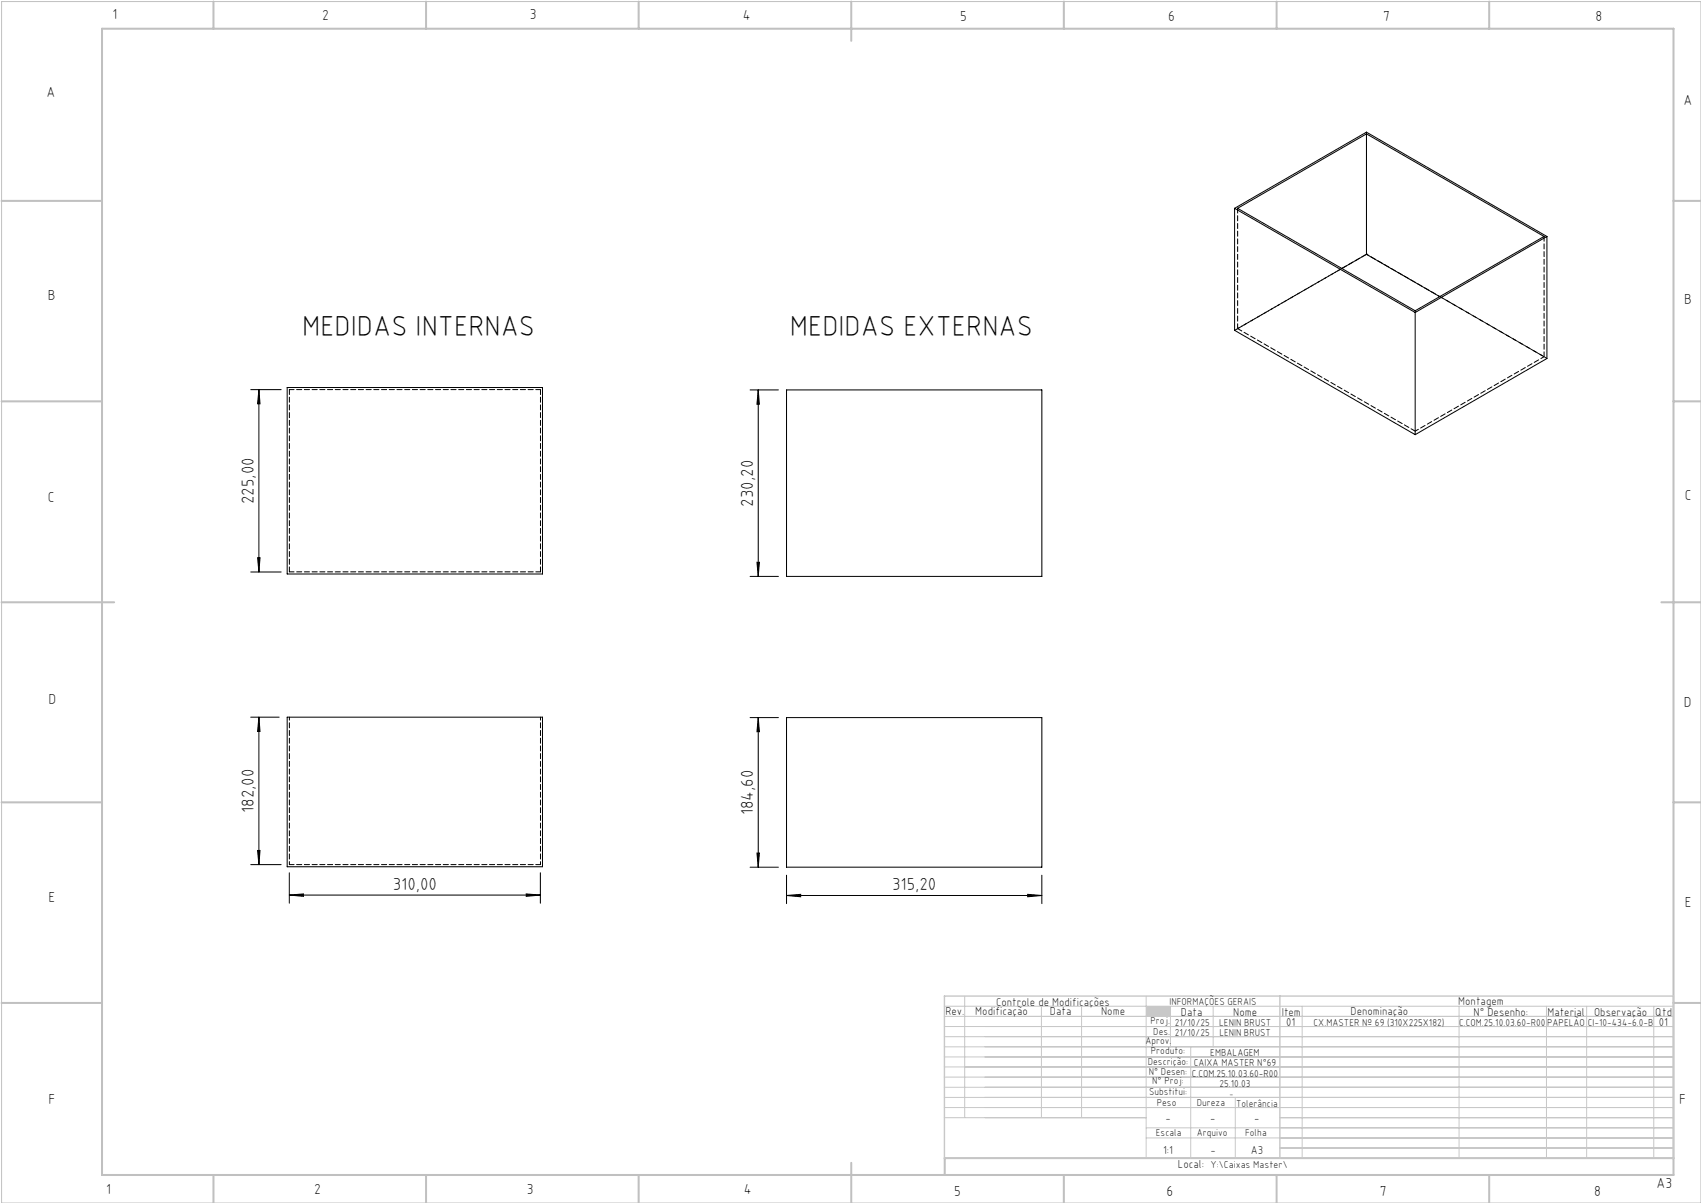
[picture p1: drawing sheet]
<svg xmlns="http://www.w3.org/2000/svg" width="420mm" height="297mm" viewBox="0 0 420 297" stroke-linecap="round" stroke-linejoin="round" font-family="sans-serif">
<path d="M.4 .4h419.6v296.6h-419.6z" fill="none" stroke="#c0c0c0" stroke-width=".25"/>
<g fill="none" stroke="#c0c0c0" stroke-width=".5">
<path d="M25.2 7.1h388v283h-388zM52.7 .4v6.7M105.2 .4v6.7M157.7 .4v6.7M210.2 .4v9.7M262.7 .4v6.7M315.2 .4v6.7M367.7 .4v6.7M.4 49.6h24.8M413.2 49.6h6.8M.4 99.1h24.8M413.2 99.1h6.8"/>
<path d="M.4 148.7h27.8M410.2 148.7h9.8M.4 198.1h24.8M413.2 198.1h6.8M.4 247.6h24.8M413.2 247.6h6.8M52.7 290.1v6.9M105.2 290.1v6.9M157.7 290.1v6.9M210.2 287.1v9.9M262.7 290.1v6.9M315.2 290.1v6.9"/>
<path d="M367.7 290.1v6.9M413.2 285.9h-179.9v4.2"/>
</g>
<g fill="none" stroke="#c3c8d2" stroke-width=".25">
<path d="M233.2 250.9h180M233.2 248.4h180M233.2 253.4h180M233.2 255.9h180M233.2 258.4h180M238.2 245.9v30M257.1 248.4v27.5M267.1 248.4v27.5M283 245.9v40M289 248.4v10M294 258.4v27.5M299.5 248.4v10"/>
<path d="M321.5 248.4v37.5M360.3 248.4v37.5M381.8 248.4v37.5M391.8 248.4v37.5M408.3 248.4v37.5M233.2 260.9h180M233.2 263.4h180M233.2 265.9h180M233.2 268.4h180M233.2 270.9h180M233.2 273.4h180M233.2 275.9h49.8"/>
<path d="M283 278.4h130.2M305 270.9v15M316 275.9h97.2M283 280.9h130.2M316 283.4h97.2"/>
</g>
<path d="M233.2 245.9h180v40h-180zM316 245.9v40" fill="none" stroke="#c3c8d2" stroke-width=".35"/>
<path d="M283 248.4h6v2.5h-6z" fill-rule="evenodd" fill="#c3c8d2"/>
<g fill="none" stroke="#000" stroke-width=".25">
<path d="M337.4 33.1v29.7M304.8 51.4v30.2l44.6 25.7M304.8 51.4l44.6 25.7M304.8 51.4l32.6-18.8 44.6 25.8M305.6 51.4l31.8-18.3 43.8 25.3-31.8 18.3zM382 58.4l-32.6 18.7M382 58.4v30.1l-32.6 18.8M337.4 62.8l18.1 10.4M337.4 62.8l-6.1 3.5M349.4 77.1v30.2M61.9 96.2h7.5M63.9 96.2l.3 3.5h-.6z"/>
<path d="M63.9 96.2v45M70.9 95.7h63v46h-63zM185.2 96.3h7M187.2 96.3l.3 3.5h-.6zM187.2 96.3v46M194.2 96.3h63v46h-63zM63.6 137.7h.6l-.3 3.5zM186.9 138.8h.6l-.3 3.5zM61.9 141.2h7.5M185.2 142.3h7M61.9 177.1h7M63.9 177.1v36.4"/>
<path d="M63.9 177.1l.3 3.5h-.6zM70.9 177.1h63v36.9h-63zM185.2 177.2h7M187.2 177.2v36.9M187.2 177.2l.3 3.5h-.6zM194.2 177.2h63v36.9h-63zM61.9 213.5h7.5M63.6 210h.6l-.3 3.5zM71.4 215.5v7.5M133.4 215.5v7.5M185.2 214.1h7M186.9 210.6h.6l-.3 3.5z"/>
<path d="M194.2 216.1v7M257.2 216.1v7M71.4 221l3.5-.3v.6zM71.4 221h62M129.9 220.7l3.5 .3-3.5 .3zM194.2 221.1l3.5-.3v.6zM194.2 221.1h63M253.8 220.8l3.4 .3-3.4 .3z"/>
</g>
<g fill="#000">
<path d="M63.6 137.7h.6l-.3 3.5zM63.9 96.2l.3 3.5h-.6zM186.9 138.8h.6l-.3 3.5zM187.2 96.3l.3 3.5h-.6z"/>
<path d="M63.9 177.1l.3 3.5h-.6zM63.6 210h.6l-.3 3.5zM187.2 177.2l.3 3.5h-.6zM186.9 210.6h.6l-.3 3.5z"/>
<path d="M71.4 221l3.5-.3v.6zM129.9 220.7l3.5 .3-3.5 .3zM194.2 221.1l3.5-.3v.6zM253.8 220.8l3.4 .3-3.4 .3z"/>
</g>
<path d="M71.5 177.1v36.4M133.5 177.1v36.4" fill="none" stroke="#000" stroke-width=".25" stroke-dasharray="1.3 .6" stroke-dashoffset=".5"/>
<path d="M305.6 51.4v29.7M381.3 58.3v29.8M331.3 66.3l-25.7 14.8M71.5 96.2h62M305.6 81.1l43.8 25.3M381.3 88.1l-25.8-14.9M133.5 141.2h-62M71.5 213.5h62" fill="none" stroke="#000" stroke-width=".25" stroke-dasharray="1.3 .6" stroke-dashoffset=".1"/>
<path d="M337.4 32.6v.4M337.4 62.8h.1M349.4 76.7v.4M133.5 96.2v45M71.5 141.2v-45" fill="none" stroke="#000" stroke-width=".25" stroke-dasharray="1.3 .6"/>
<path d="M349.4 106.4l31.9-18.3" fill="none" stroke="#000" stroke-width=".25" stroke-dasharray="1.3 .6" stroke-dashoffset=".4"/>
<path d="M382 88.5l-44.6-25.7" fill="none" stroke="#000" stroke-width=".25" stroke-dasharray="1.3 .6" stroke-dashoffset=".6"/>
<path d="M337.4 62.8l-32.5 18.8" fill="none" stroke="#000" stroke-width=".25" stroke-dasharray="1.3 .6" stroke-dashoffset="-.1"/>
<g font-size="7.1">
<text x="74.6" y="82.9">MEDIDAS INTERNAS</text>
<text x="195" y="82.9">MEDIDAS EXTERNAS</text>
</g>
<g font-size="4.3">
<text x="62.6" y="124.5" transform="rotate(-90 62.6 124.5)">225,00</text>
<text x="185.9" y="125.1" transform="rotate(-90 185.9 125.1)">230,20</text>
<text x="62.6" y="200.7" transform="rotate(-90 62.6 200.7)">182,00</text>
<text x="185.9" y="201.2" transform="rotate(-90 185.9 201.2)">184,60</text>
<text x="97" y="219.7">310,00</text>
<text x="220.3" y="219.8">315,20</text>
</g>
<g font-size="3.6">
<text x="27.8" y="4.8">1</text>
<text x="79.5" y="4.9">2</text>
<text x="130.8" y="4.8">3</text>
<text x="183.4" y="4.9">4</text>
<text x="237.1" y="5.1">5</text>
<text x="288.4" y="5.2">6</text>
<text x="341.5" y="5.1">7</text>
<text x="394" y="5.2">8</text>
<text x="11.5" y="24">A</text>
<text x="415.7" y="25.8">A</text>
<text x="11.8" y="74.1">B</text>
<text x="415.8" y="75.1">B</text>
<text x="11.8" y="124">C</text>
<text x="416" y="123.5">C</text>
<text x="12" y="173.7">D</text>
<text x="415.8" y="174.7">D</text>
<text x="12" y="222.6">E</text>
<text x="416" y="223.9">E</text>
<text x="12" y="272.6">F</text>
<text x="414.6" y="272.6">F</text>
<text x="409" y="293.3">A3</text>
<text x="26.2" y="294.8">1</text>
<text x="77.6" y="294.8">2</text>
<text x="130.1" y="294.8">3</text>
<text x="183.7" y="294.7">4</text>
<text x="235.6" y="295.2">5</text>
<text x="288" y="295.2">6</text>
<text x="340.7" y="295.2">7</text>
<text x="393.6" y="295.2">8</text>
</g>
<g font-size="2.9">
<text x="240.8" y="250.6">Modificação</text>
<text x="259.2" y="250.6">Data</text>
<text x="271.9" y="250.6">Nome</text>
<text x="290.9" y="288.4">Local:</text>
</g>
<g font-size="2.8">
<text x="233.4" y="250.6">Rev.</text>
<text x="246" y="248.4">Controle de Modificações</text>
<text x="291.6" y="250.8">Data</text>
<text x="304.5" y="250.8">Nome</text>
<text x="316.5" y="250.9">Item</text>
<text x="333.5" y="250.5">Denominação</text>
<text x="360.1" y="248.2">Montagem</text>
<text x="363.9" y="250.8">N° Desenho:</text>
<text x="382.1" y="250.8">Material</text>
<text x="393.6" y="250.8">Observação</text>
<text x="408.7" y="250.9">Qtd</text>
<text x="317.6" y="253.3">01</text>
<text x="409.6" y="253.3">01</text>
<text x="287.7" y="276.9">-</text>
<text x="298.8" y="276.9">-</text>
<text x="309.7" y="276.9">-</text>
<text x="287.2" y="284.8">1:1</text>
<text x="298.9" y="284.8">-</text>
<text x="308.8" y="284.8">A3</text>
</g>
<g font-size="2.5">
<text x="288.7" y="248.2">INFORMAÇÕES GERAIS</text>
<text x="282.8" y="257.8">Aprov.</text>
<text x="284.1" y="252.9">Proj.</text>
<text x="284.8" y="255.4">Des.</text>
<text x="290.1" y="255.8">21/10/25</text>
<text x="290.1" y="253.3">21/10/25</text>
<text x="301" y="253.3">LENIN BRUST</text>
<text x="301.1" y="255.8">LENIN BRUST</text>
<text x="324.3" y="253.3">CX.MASTER Nº 69 (310X225X182)</text>
<text x="360.3" y="253.3">C.COM.25.10.03.60-R00</text>
<text x="382" y="253.3">PAPELÃO</text>
<text x="392" y="253.3">CI-10-434-6.0-B</text>
<text x="283.4" y="262.9">Descrição:</text>
<text x="284.2" y="260.3">Produto:</text>
<text x="294.7" y="263.3">CAIXA MASTER N°69</text>
<text x="298.8" y="260.7">EMBALAGEM</text>
<text x="283.7" y="265.4">N° Desen:</text>
<text x="284.5" y="267.7">N° Proj:</text>
<text x="294.3" y="265.9">C.COM.25.10.03.60-R00</text>
<text x="301.1" y="268.3">25.10.03</text>
<text x="283.7" y="270.4">Substitui:</text>
<text x="285.6" y="273">Peso</text>
<text x="295.5" y="273">Dureza</text>
<text x="305.2" y="273.3">Tolerância</text>
<text x="285.4" y="280.4">Escala</text>
<text x="295.5" y="280.4">Arquivo</text>
<text x="307.5" y="280.4">Folha</text>
<text x="298.9" y="288.4">Y:\Caixas Master\</text>
</g>
<text font-size="2.1" x="303.5" y="270.9">-</text>
</svg>
